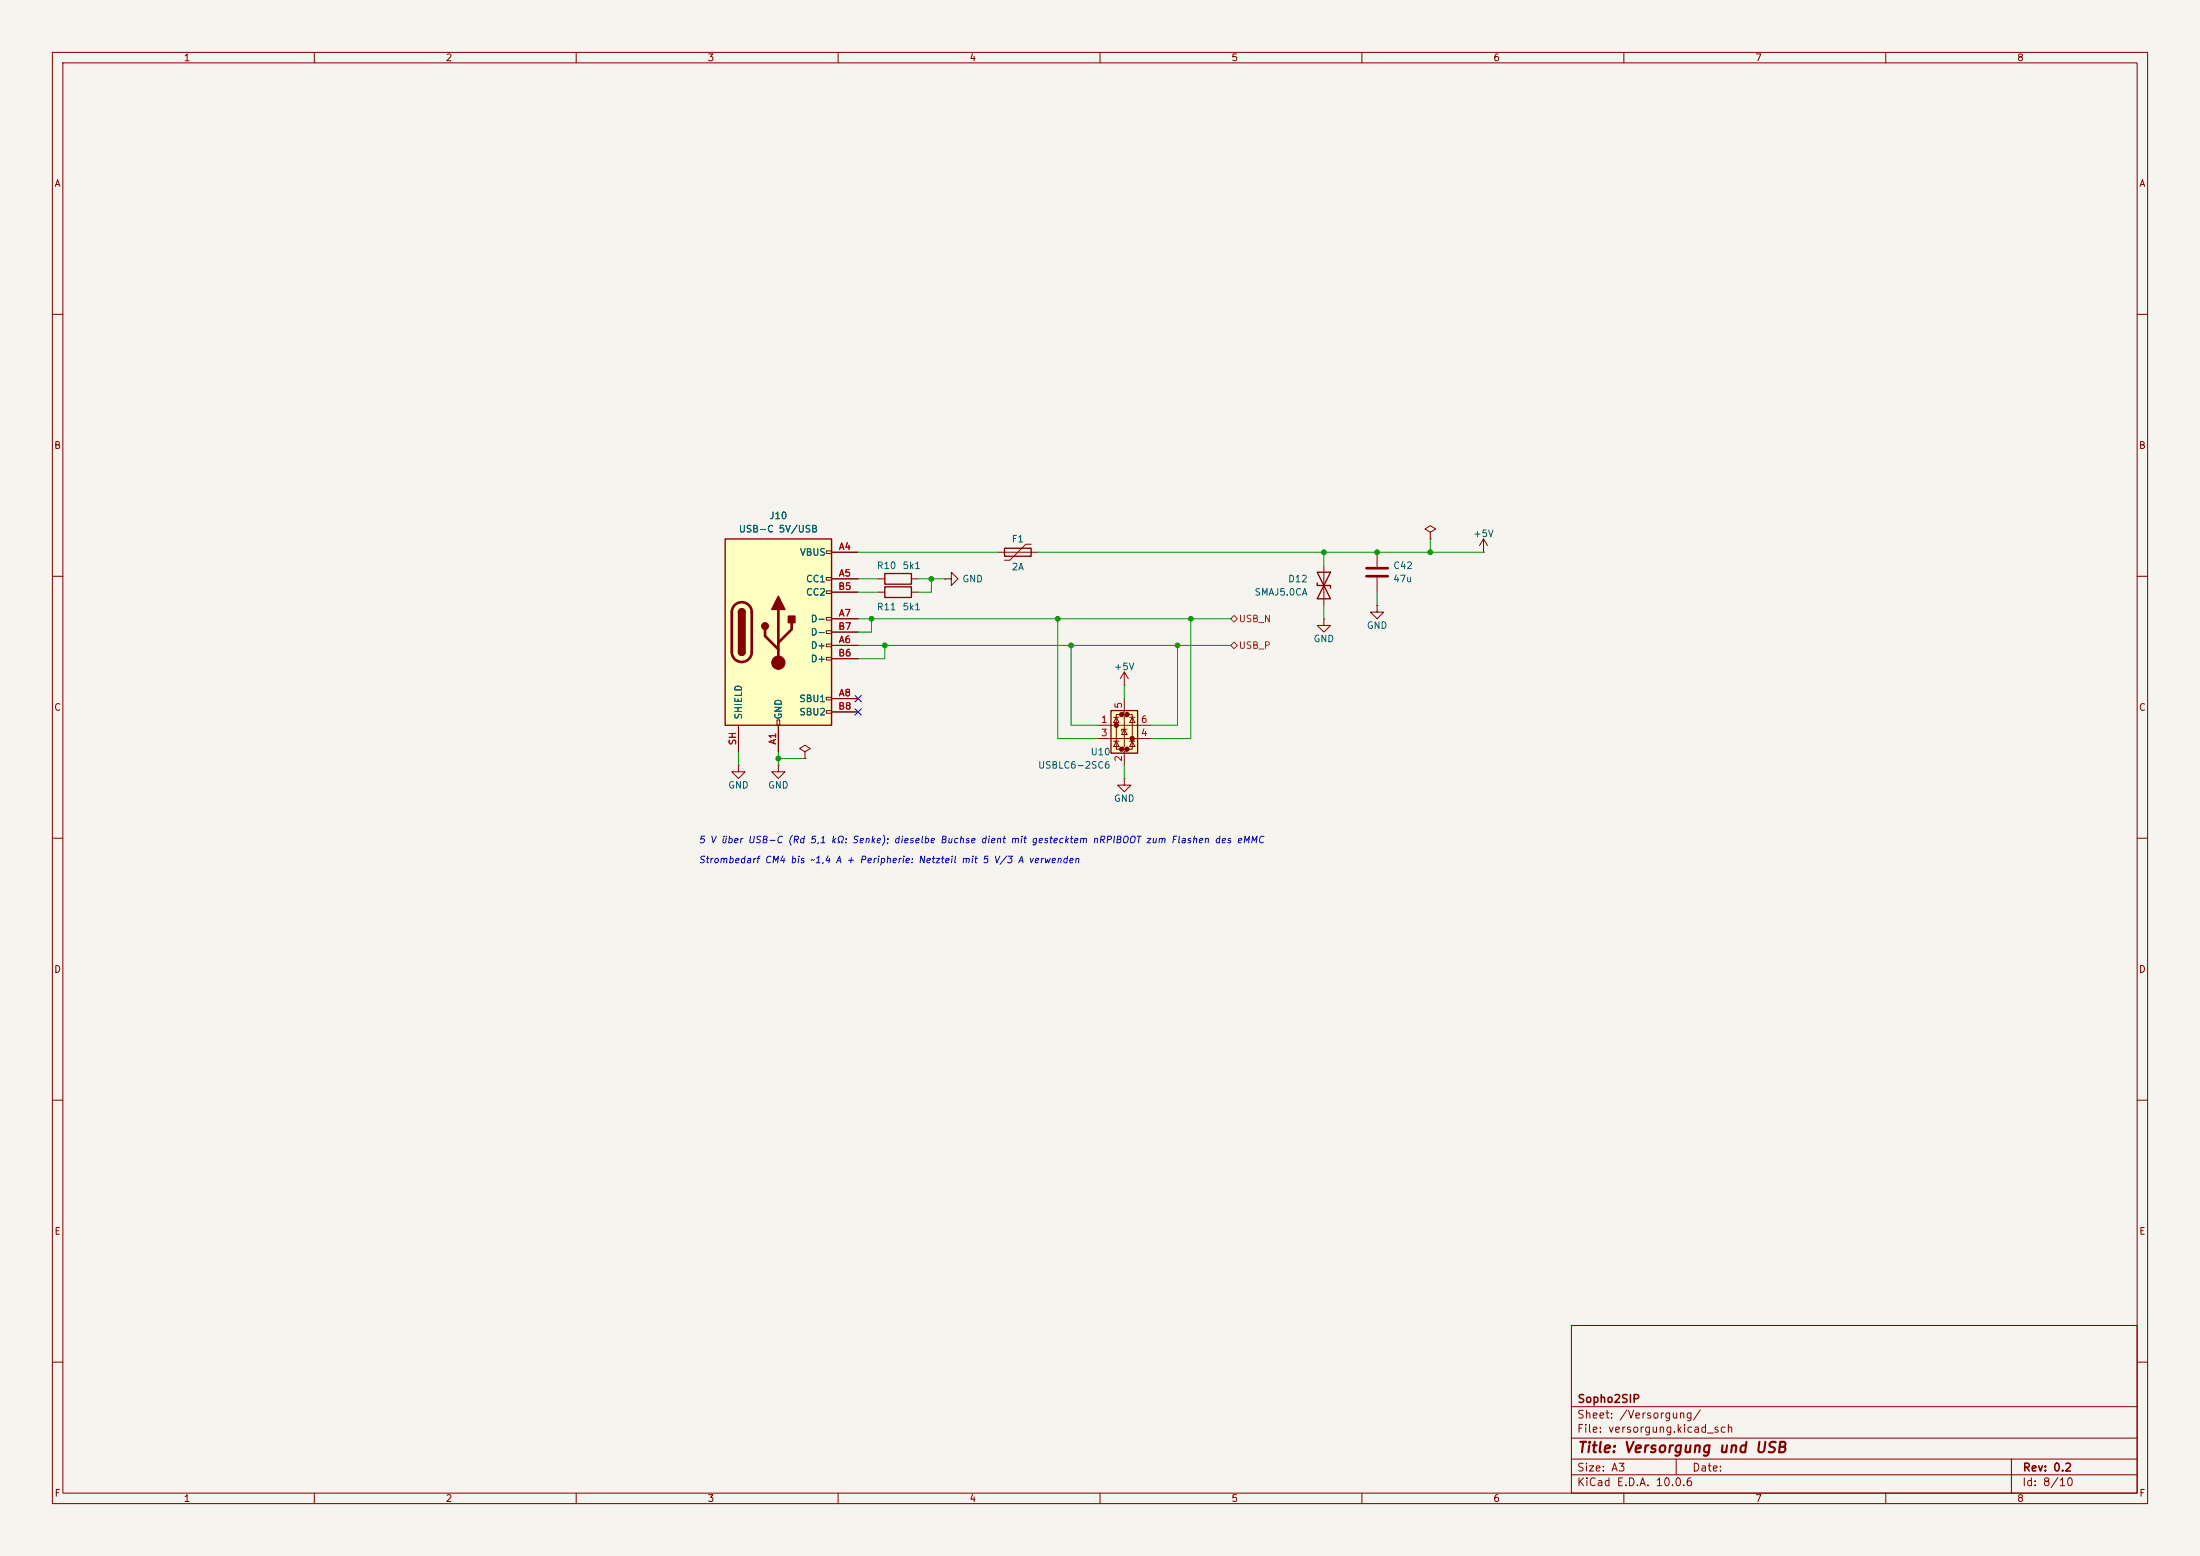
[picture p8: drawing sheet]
<svg xmlns="http://www.w3.org/2000/svg" width="420mm" height="297mm" viewBox="0 0 420 297" stroke-linecap="round" stroke-linejoin="round" font-family="sans-serif">
<path d="M0 0h420v297h-420z" fill="#f5f4ef" stroke="#f5f4ef" stroke-width=".19"/>
<g fill="none" stroke="#840000" stroke-width=".19">
<path d="M10 10h400v277h-400zM12 12h396v273h-396zM60 10v2M110 10v2M160 10v2M210 10v2M260 10v2M310 10v2M360 10v2M10 60h2M408 60h2M10 110h2"/>
<path d="M167.6 110.5h1.3M167.6 113h1.3M174 110.5h1.3M174 113h1.3M252.7 118.1v1.3h1.3l-1.3 1.3-1.2-1.3h1.2M252.7 118.1h.1M252.7 108v7.6M273 101.6l1.1-.6-1.1-.7-1 .7 1 .6v1.3M273 102.9h.1M408 110h2M10 160h2M153.7 143.5l1-.6-1-.7-1 .7 1 .6v1.3"/>
<path d="M153.7 144.8h.1M214.6 148.6v1.3h1.3l-1.3 1.2-1.2-1.2h1.2M214.6 148.6h.1M408 160h2M10 210h2M408 210h2M300 253h108v32h-108zM10 260h2M300 278.5h108M300 274.5h108M300 268.5h108M320 278.5v3"/>
<path d="M384 278.5v6.5M408 260h2M60 285v2M110 285v2M160 285v2M210 285v2M260 285v2M300 281.5h108M310 285v2M360 285v2"/>
</g>
<path d="M168.9 109.5h5.1v2h-5.1zM168.9 112h5.1v2h-5.1zM251.5 109.2l2.5 5.1h-2.5l2.5-5.1zM251.5 111.3v.5h2.5v.5" fill="none" stroke="#840000" stroke-width=".25"/>
<path d="M138.4 102.9h20.3v35.5h-20.3z" fill="#ffffc2"/>
<g fill="none" stroke="#840000" stroke-width=".19">
<path d="M157.7 105.2h1v.5h-1zM157.7 110.2h1v.5h-1zM157.7 112.8h1v.5h-1zM157.7 117.9h1v.5h-1zM158.7 105.4h5.1M158.7 110.5h5.1M158.7 118.1h5.1M158.7 113h5.1M180.3 110.5h1.3v-1.3l1.3 1.3-1.3 1.3v-1.3M180.3 110.5h.1M190.5 105.4h7.6M196.8 103.9h-1l-3 3h-1"/>
<path d="M283.2 105.4h.1M283.2 102.9l-.8 1.2M283.2 102.9l.8 1.2M283.2 102.9v2.5M141 138.4v5.1M148.3 137.4h.5v1h-.5zM148.6 138.4v5.1M157.7 120.4h1v.5h-1zM157.7 122.9h1v.5h-1zM157.7 125.5h1v.5h-1zM157.7 133.1h1v.5h-1zM157.7 135.6h1v.5h-1z"/>
<path d="M158.7 123.2h5.1M158.7 133.4h5.1M158.7 125.7h5.1M158.7 120.7h5.1M158.7 135.9h5.1M214.6 130.8h.1M214.6 128.3l-.7 1.2M214.6 128.3l.8 1.2M214.6 128.3v2.5M141 146.1v1.2h1.2l-1.2 1.3-1.3-1.3h1.3M141 146.1h.1M148.6 146.1v1.2h1.3l-1.3 1.3-1.3-1.3h1.3"/>
<path d="M148.6 146.1h.1"/>
</g>
<path d="M138.4 102.9h20.3v35.5h-20.3zM141 116.8a.64 .64 0 0 1 .6-.6 .64 .64 0 0 1 .6 .6M191.8 104.6h5v1.6h-5zM141 124.5a.64 .64 0 0 0 .6 .6 .64 .64 0 0 0 .6-.6" fill="none" stroke="#840000" stroke-width=".25"/>
<path d="M140.3 115.5a1.9 1.9 0 0 1 2-.4 1.9 1.9 0 0 1 1.2 1.7v7.7a1.91 1.91 0 0 1-1.9 1.9 1.91 1.91 0 0 1-1.9-1.9v-7.8l.2-.6zM148.6 116.3v10.2M151.1 118.9v1.2l-2.5 2.6M146 120.1v1.3l2.6 2.6" fill="none" stroke="#840000" stroke-width=".51"/>
<g fill="#840000" stroke="#840000" stroke-width=".25">
<path d="M141 116.8h1.2v7.7h-1.2z"/>
<path d="M141.2 116.4a.64 .64 0 0 1 .6-.1 .64 .64 0 0 1 .4 .5h-1.2z"/>
<path d="M141 124.5h1.2a.64 .64 0 0 1-.6 .6 .64 .64 0 0 1-.6-.6z"/>
<path d="M148.6 113.8l1.3 2.5h-2.6z"/>
<path d="M150.5 117.6h1.3v1.3h-1.3z"/>
<circle cx="146" cy="119.5" r=".63"/>
</g>
<circle cx="148.6" cy="126.5" r="1.27" fill="#840000" stroke="#840000" stroke-width=".19"/>
<path d="M212.1 135.6h5.1v8.2h-5.1z" fill="#ffffc2"/>
<g fill="#840000" stroke="#840000" stroke-width=".51">
<circle cx="213.1" cy="138.4" r=".25"/>
<circle cx="214.1" cy="136.4" r=".25"/>
<circle cx="214.1" cy="143" r=".25"/>
<circle cx="215.1" cy="136.4" r=".25"/>
<circle cx="215.1" cy="143" r=".25"/>
<circle cx="216.2" cy="141" r=".25"/>
</g>
<g fill="none" stroke="#840000" stroke-width=".19">
<path d="M158.7 105.4h5.1M158.7 110.5h5.1M158.7 118.1h5.1M158.7 113h5.1M262.9 115.6v1.2h1.3l-1.3 1.3-1.3-1.3h1.3M262.9 115.6h.1M262.9 105.4v2.8M262.9 110.2v2.8M141 138.4v5.1M148.6 138.4v5.1M158.7 123.2h5.1M158.7 133.4h5.1"/>
<path d="M158.7 125.7h5.1M158.7 120.7h5.1M158.7 135.9h5.1M209.5 138.4h10.2M212.6 136.9h1M213.1 136.9l.5 1h-1zM214.1 136.4h-1v6.6h1M214.6 133.4v2.5l-.5 .5h1l-.5 .5v5.6l-.5 .5h1l-.5 .5v2.6M214.6 139.2l.5 1h-1zM215.1 139.2h-1v.4M215.1 136.4h1.1v6.6h-1.1M215.6 136.9h1.1"/>
<path d="M216.2 136.9l.5 1h-1.1zM153.7 144.8h.1M209.5 141h10.2M212.6 141.5h1M213.1 141.5l.5 1h-1zM215.6 141.5h1.1M216.2 141.5l.5 1h-1.1z"/>
</g>
<path d="M212.1 135.6h5.1v8.2h-5.1z" fill="none" stroke="#840000" stroke-width=".25"/>
<path d="M260.9 108.5h4M260.9 110h4" fill="none" stroke="#840000" stroke-width=".51"/>
<path d="M234.9 118.1l.7-.6 .6 .6-.6 .6zM234.9 123.2l.7-.6 .6 .6-.6 .6z" fill="none" stroke="#725600" stroke-width=".19"/>
<g fill="none" stroke="#009600" stroke-width=".19">
<path d="M163.8 118.1h71.1M163.8 105.4h26.7M163.8 110.5h3.8M163.8 113h3.8M166.4 118.1v2.6h-2.6M175.3 110.5h5M177.8 110.5v2.5h-2.5M198.1 105.4h85.1M201.9 118.1v22.9h7.6M227.3 118.1v22.9h-7.6M252.7 105.4v2.6M252.7 115.6v2.5"/>
<path d="M262.9 113v2.6M273 102.9v2.5M163.8 123.2h71.1M168.9 123.2v2.5h-5.1M204.5 123.2v15.2h5M214.6 130.8v2.6M224.8 123.2v15.2h-5.1M141 143.5v2.6M148.6 143.5v2.6M148.6 144.8h5.1M214.6 146.1v2.5"/>
</g>
<path d="M163.2 135.3l1.2 1.2M163.2 132.7l1.2 1.3M164.4 135.3l-1.2 1.2M164.4 132.7l-1.2 1.3" fill="none" stroke="#000084" stroke-width=".19"/>
<g fill="#009600" stroke="#009600" stroke-width=".19">
<circle cx="177.8" cy="110.5" r=".46"/>
<circle cx="148.6" cy="144.8" r=".46"/>
<circle cx="168.9" cy="123.2" r=".46"/>
<circle cx="166.4" cy="118.1" r=".46"/>
<circle cx="201.9" cy="118.1" r=".46"/>
<circle cx="252.7" cy="105.4" r=".46"/>
<circle cx="262.9" cy="105.4" r=".46"/>
<circle cx="227.3" cy="118.1" r=".46"/>
<circle cx="273" cy="105.4" r=".46"/>
<circle cx="204.5" cy="123.2" r=".46"/>
<circle cx="224.8" cy="123.2" r=".46"/>
</g>
<text font-size="2" fill="#840000" x="301" y="277.8">Title: Versorgung und USB</text>
<g font-size="1.5" fill="#840000">
<text x="301" y="268.1">Sopho2SIP</text>
<text x="300.9" y="273.8">File: versorgung.kicad_sch</text>
<text x="300.9" y="271.1">Sheet: /Versorgung/</text>
<text x="300.9" y="281.2">Size: A3</text>
<text x="322.9" y="281.2">Date:</text>
<text x="386" y="281.2">Rev: 0.2</text>
<text x="300.9" y="284">KiCad E.D.A. 10.0.6</text>
<text x="385.9" y="284">Id: 8/10</text>
</g>
<g font-size="1.3" fill="#840000">
<text x="35" y="12">1</text>
<text x="85" y="12">2</text>
<text x="135" y="12">3</text>
<text x="185" y="12">4</text>
<text x="235" y="12">5</text>
<text x="285" y="12">6</text>
<text x="335" y="12">7</text>
<text x="385" y="12">8</text>
<text x="10.3" y="36">A</text>
<text x="408.3" y="36">A</text>
<text x="10.2" y="86">B</text>
<text x="408.2" y="86">B</text>
<text x="10.2" y="136">C</text>
<text x="408.2" y="136">C</text>
<text x="10.2" y="186">D</text>
<text x="408.2" y="186">D</text>
<text x="10.3" y="236">E</text>
<text x="408.3" y="236">E</text>
<text x="10.3" y="286">F</text>
<text x="35" y="287">1</text>
<text x="85" y="287">2</text>
<text x="135" y="287">3</text>
<text x="185" y="287">4</text>
<text x="235" y="287">5</text>
<text x="285" y="287">6</text>
<text x="335" y="287">7</text>
<text x="385" y="287">8</text>
<text x="408.3" y="286">F</text>
</g>
<g font-size="1.3" fill="#006464">
<text x="140.9" y="101.9">USB-C 5V/USB</text>
<text x="146.8" y="99.4">J10</text>
<text x="152.6" y="106.4">VBUS</text>
<text x="193" y="103.8">F1</text>
<text x="281.1" y="102.8">+5V</text>
<text x="153.8" y="111.5">CC1</text>
<text x="153.8" y="114">CC2</text>
<text x="167.3" y="108.9">R10</text>
<text x="172.2" y="108.9">5k1</text>
<text x="183.6" y="111.5">GND</text>
<text x="193" y="109.2">2A</text>
<text x="239.4" y="114">SMAJ5.0CA</text>
<text x="245.8" y="111.5">D12</text>
<text x="265.9" y="108.9">C42</text>
<text x="265.9" y="111.5">47u</text>
<text x="154.7" y="119.1">D-</text>
<text x="167.3" y="116.8">R11</text>
<text x="172.2" y="116.8">5k1</text>
<text x="154.7" y="124.2">D+</text>
<text x="154.7" y="121.6">D-</text>
<text x="250.7" y="122.9">GND</text>
<text x="260.8" y="120.3">GND</text>
<text x="154.7" y="126.7">D+</text>
<text x="212.6" y="128.2">+5V</text>
<text x="141.9" y="137.4" transform="rotate(-90 141.9 137.4)">SHIELD</text>
<text x="149.6" y="137.4" transform="rotate(-90 149.6 137.4)">GND</text>
<text x="152.5" y="134.3">SBU1</text>
<text x="152.5" y="136.9">SBU2</text>
<text x="198.1" y="147">USBLC6-2SC6</text>
<text x="208.1" y="144.5">U10</text>
<text x="138.9" y="150.8">GND</text>
<text x="146.5" y="150.8">GND</text>
<text x="212.6" y="153.4">GND</text>
</g>
<g font-size="1.3" fill="#a90000">
<text x="160" y="105.3">A4</text>
<text x="159.9" y="112.9">B5</text>
<text x="160" y="110.4">A5</text>
<text x="160" y="118">A7</text>
<text x="159.9" y="125.6">B6</text>
<text x="159.9" y="120.5">B7</text>
<text x="160" y="123.1">A6</text>
<text x="159.9" y="135.8">B8</text>
<text x="160" y="133.2">A8</text>
<text x="214.5" y="135.4" transform="rotate(-90 214.5 135.4)">5</text>
<text x="140.8" y="142.4" transform="rotate(-90 140.8 142.4)">SH</text>
<text x="148.5" y="142.2" transform="rotate(-90 148.5 142.2)">A1</text>
<text x="210.1" y="138.3">1</text>
<text x="210.1" y="140.8">3</text>
<text x="217.7" y="140.8">4</text>
<text x="217.7" y="138.3">6</text>
<text x="214.5" y="145.5" transform="rotate(-90 214.5 145.5)">2</text>
</g>
<g font-size="1.3" fill="#725600">
<text x="236.4" y="119.1">USB_N</text>
<text x="236.4" y="124.2">USB_P</text>
</g>
<g font-size="1.3" fill="#0000c2">
<text x="133.3" y="161.3">5 V über USB-C (Rd 5,1 kΩ: Senke); dieselbe Buchse dient mit gestecktem nRPIBOOT zum Flashen des eMMC</text>
<text x="133.3" y="165.1">Strombedarf CM4 bis ~1,4 A + Peripherie: Netzteil mit 5 V/3 A verwenden</text>
</g>
</svg>
